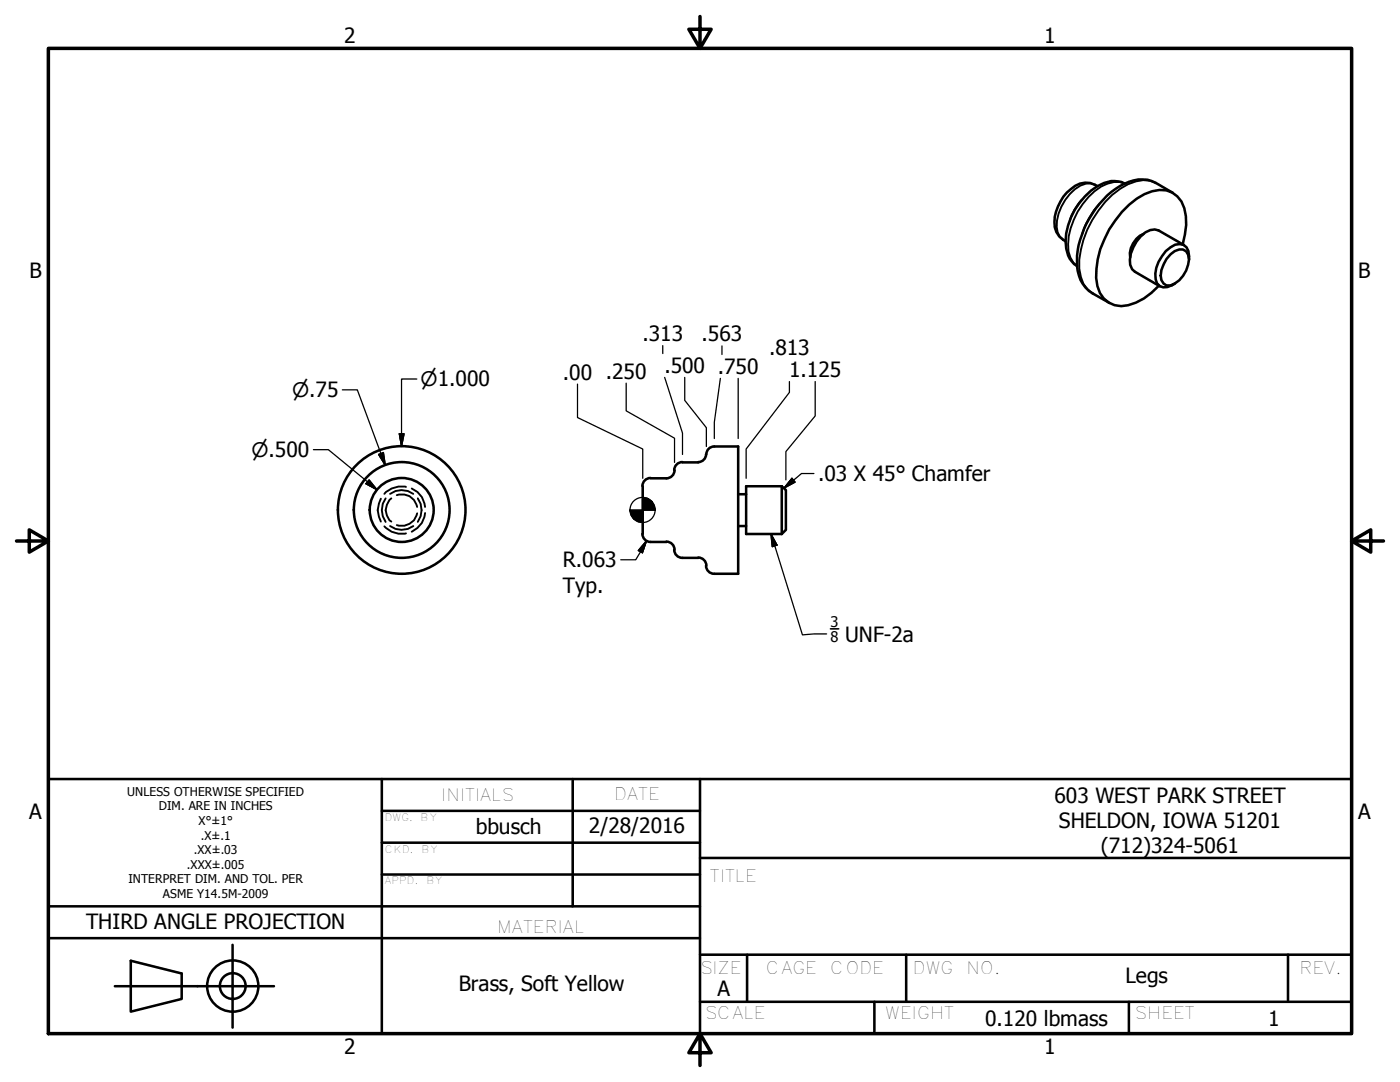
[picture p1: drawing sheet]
<svg xmlns="http://www.w3.org/2000/svg" width="279mm" height="216mm" viewBox="0 0 279 216" stroke-linecap="round" stroke-linejoin="round" font-family="sans-serif">
<!-- layer: Visible (ANSI) -->
<g fill="none" stroke="#000" stroke-width=".51">
<path d="M228.2 46.7a4.6 4.6 0 0 0-2.6 4.6M231.2 46a3.2 3.2 0 0 0-3.6 1.2 7.5 7.5 0 0 0-2 5.6l.3 .9 .6 .5M233.6 50.7a2.26 2.26 0 0 1 3.1-.5l.4 .6a5.5 5.5 0 0 1-1.8 5.1l-.9 .7a1.68 1.68 0 0 1-1.9 .2 1.68 1.68 0 0 1-.9-1.8 6.8 6.8 0 0 1 2-4.3zM236 48.8a11.6 11.6 0 0 0-.2-8.6 4.8 4.8 0 0 0-5.9-2 13.9 13.9 0 0 0-7.3 5.8 18.2 18.2 0 0 0-3.8 11.4 5.5 5.5 0 0 0 3.6 5.5 7.6 7.6 0 0 0 5.9-1.3l1.5-1.2 1.5-1.4M237.3 51.8a2.79 2.79 0 0 0-1.1-3l-.8-.1a4.8 4.8 0 0 0-3.5 2.4 5.8 5.8 0 0 0-1 5.4 2.1 2.1 0 0 0 3 .4l.6-.3M128.3 97v9.6M129.8 95.4a1.62 1.62 0 0 0-1.6 1.6M134.6 93.8a1.62 1.62 0 0 1-1.6 1.6h-3.1M136.2 92.2a1.62 1.62 0 0 0-1.6 1.6M136.2 92.3h3.2M140.9 90.6a1.56 1.56 0 0 1-1.5 1.6M141 90.6a1.56 1.56 0 0 1 1.6-1.5h4.7v25.4h-4.8a1.62 1.62 0 0 1-1.6-1.6"/>
<path d="M147.3 98.6h1.6M156 97l.8 .8v7.9l-.8 .9M156 97v9.6M156 97h-7.1v9.6h7.1M67.4 101.8a12.7 12.7 0 0 1 18.7-11.3 12.7 12.7 0 0 1 1.2 21.8 12.7 12.7 0 0 1-19.8-9.2l-.1-1.3M70.6 101.8a9.6 9.6 0 0 1 14-8.5 9.6 9.6 0 0 1 1 16.3 9.6 9.6 0 0 1-14.9-6.6l-.1-1.2M128.2 106.5a1.62 1.62 0 0 0 1.6 1.6M129.9 108.1h3.1M133 108.1a1.62 1.62 0 0 1 1.6 1.6M134.6 109.7a1.62 1.62 0 0 0 1.6 1.6M136.2 111.3h3.2M139.4 111.3a1.62 1.62 0 0 1 1.6 1.6"/>
<path d="M147.3 105h1.6"/>
<circle cx="80.2" cy="101.8" r="6.4"/>
</g>
<!-- layer: Hidden (ANSI) -->
<path d="M76 99.5a4.4 4.4 0 0 0 0 4.6M77 99.4a4 4 0 0 0 0 4.7M77.9 98.6a3.9 3.9 0 0 1 4.6 0M78.1 99.4a2.92 2.92 0 0 0 0 4.7M79.2 98.8a3 3 0 0 1 4 2.4M81 97.2a4.5 4.5 0 0 0-4.3 1.4M82.2 97.5a4.3 4.3 0 0 1 2.6 3.7M83.4 99.4a4 4 0 0 1 0 4.7M76.7 105a4.5 4.5 0 0 0 4.3 1.4M77.9 105a3.9 3.9 0 0 0 4.6 0M83.2 102.4a3.1 3.1 0 0 1-4 2.4M84.8 102.4a4.5 4.5 0 0 1-2.6 3.7" fill="none" stroke="#000" stroke-width=".38"/>
<!-- layer: Visible Narrow (ANSI) -->
<path d="M215.9 39.8a10.9 10.9 0 0 0-2.4 4.3M218.6 36.9a3.6 3.6 0 0 0-4 .8 10 10 0 0 0-3.7 7.6l.2 1.1 .4 .8 .7 .7M224.5 36.6a5.1 5.1 0 0 0-4.7 .6 14.5 14.5 0 0 0-6.6 13l.4 1.2 .6 1 .7 .7M230.7 36.5a6 6 0 0 0-5.6 .3 18.7 18.7 0 0 0-8.9 11.1 11.9 11.9 0 0 0 0 8.7l.8 1.1 1.1 .8M219.5 40.6a15.7 15.7 0 0 0-3.5 6.1" fill="none" stroke="#000" stroke-width=".38"/>
<path d="M219 37.1a4.1 4.1 0 0 0-5.3 .6 8.8 8.8 0 0 0-3.2 7.6 3.8 3.8 0 0 0 2.2 2.8M224.5 36.6a5.4 5.4 0 0 0-5.5 .5 13.4 13.4 0 0 0-6.2 12.5 4.7 4.7 0 0 0 2.1 3.5M234.1 38.5l-3.4-2a7 7 0 0 0-7.1 .6 18.8 18.8 0 0 0-8.7 15 6.8 6.8 0 0 0 3.2 6.4l3.3 2M226.5 54.2l5 3M231.2 46l5.1 2.9" fill="none" stroke="#000" stroke-width=".51"/>
<!-- layer: Border (ANSI) -->
<path d="M9.7 9.7h260v196.5h-260zM139.7 3.3v6.4l-2.2-3.9h4.4l-2.2 3.9M3.3 107.9h6.4l-3.9-2.2v4.5l3.9-2.3M269.7 107.9l3.9 2.3v-4.5l-3.9 2.2h6.4M139.7 206.2l2.2 3.9h-4.4l2.2-3.9v6.4" fill="none" stroke="#000" stroke-width=".7"/>
<!-- layer: Title (ANSI) -->
<g fill="none" stroke="#000" stroke-width=".51">
<path d="M76.2 155.4h-66.5v50.8h66.5M76.2 155.4h193.5v50.8h-193.5zM114.3 155.4v25.4M139.7 155.4v50.8M76.2 174.5h63.5M76.2 168.1h63.5M76.2 161.8h63.5M139.7 171.2h130M9.7 187.2h130M9.7 180.8h130M22.9 196.8h31.8M26.1 191.7l10.2 2.5v5.1l-10.2 2.6z"/>
<path d="M46.4 188.5v16.5M139.7 199.9h130M139.7 190.5h130M149.1 190.5v9.4M174.5 199.9v6.3M180.8 190.5v9.4M225.3 199.9v6.3M257 190.5v9.4"/>
<circle cx="46.4" cy="196.8" r="5.1"/>
<circle cx="46.5" cy="196.8" r="2.57"/>
</g>
<!-- layer: Dimension (ANSI) -->
<g fill="none" stroke="#000" stroke-width=".25">
<path d="M68.3 77.8h3l5.6 15M83.2 75.6h-3.1v13.5M115.3 76.6v6.7l13 6.3v5.8M125 76.5v5.5l9.6 5.4v4.9M132.3 69v1.5M132.7 75.3l3.5 11.1v4.3M136.7 75.3v4.6l4.3 5.4v3.8M143.8 75.5l-1.2 8.8v3.2M144.1 69v1.7M147.3 75.5v12M157.5 76.1v2.2l-8.6 11.3v5.8M162.7 76.1v6.9l-5.9 7.1v5.7"/>
<path d="M62.5 89.7h3l9.7 8M73.7 95.8l1.5 1.9-2.2-1.2zM75.6 90.7l.9-.4 .4 2.5zM79.7 86.6h.9l-.5 2.5zM129 107.9l-.8 2.4-.8-.4zM129 107.9l-2.1 3.8h-3"/>
<circle cx="128.2" cy="101.8" r="2.51"/>
</g>
<g fill="#000" stroke="#000" stroke-width=".25">
<path d="M73 96.5l2.2 1.2zM73.7 95.8l1.5 1.9-2.2-1.2zM75.6 90.7l1.3 2.1zM75.6 90.7l.9-.4 .4 2.5zM79.7 86.6l.4 2.5zM79.7 86.6h.9l-.5 2.5zM125.7 101.8l.8 1.8-.6-.9zM125.7 101.8l1.6 2.3-.8-.5zM125.7 101.8l2.6 2.5-1-.2zM129 107.9l-.8 2.4zM129 107.9l-.8 2.4-.8-.4zM128.3 101.8h2.4z"/>
<path d="M128.3 99.3l2.4 2.5h-2.4zM128.3 99.3v5zM125.7 101.8h2.6v2.5zM125.7 101.8h2.6zM130 100l.6 .8 .1 1zM129.2 99.4l.8 .6 .7 1.8zM128.3 99.3l.9 .1 1.5 2.4z"/>
</g>
<!-- layer: Symbol (ANSI) -->
<path d="M158.1 95.4l.6 .8-2.2 1.2zM162.4 94.5h-2.4l-3.5 2.9M153.9 106.6l1.2 2.2-1 .3zM153.9 106.6l6.2 20.1 2.3-.2h2.6" fill="none" stroke="#000" stroke-width=".25"/>
<path d="M158.1 95.4l-1.6 2zM158.1 95.4l.6 .8-2.2 1.2zM153.9 106.6l1.2 2.2zM153.9 106.6l1.2 2.2-1 .3z" fill="#000" stroke="#000" stroke-width=".25"/>
<path d="M165.7 125.5h1.7" fill="none" stroke="#000" stroke-width=".32"/>
<g font-size="4.2">
<text x="68.7" y="8.6">2</text>
<text x="208.4" y="8.6">1</text>
<text x="5.9" y="55.5">B</text>
<text x="271.1" y="55.5">B</text>
<text x="128.2" y="68.1">.313</text>
<text x="140" y="68.1">.563</text>
<text x="153.5" y="70.8">.813</text>
<text x="112.3" y="75.8">.00 .250</text>
<text x="132.6" y="74.5">.500 .750</text>
<text x="157.5" y="75.2">1.125</text>
<text x="163.3" y="96">.03 X 45° Chamfer</text>
<text x="112.3" y="113.2">R.063</text>
<text x="112.3" y="118.3">Typ.</text>
<text x="168.7" y="128">UNF-2a</text>
<text x="210.4" y="160.2">603 WEST PARK STREET</text>
<text x="5.8" y="163.4">A</text>
<text x="94.9" y="166.5">bbusch</text>
<text x="117.5" y="166.2">2/28/2016</text>
<text x="211.3" y="165.2">SHELDON, IOWA 51201</text>
<text x="271" y="163.4">A</text>
<text x="219.7" y="170.2">(712)324-5061</text>
<text x="17.2" y="185.4">THIRD ANGLE PROJECTION</text>
<text x="91.6" y="197.8">Brass, Soft Yellow</text>
<text x="224.6" y="196.2">Legs</text>
<text x="143.2" y="198.8">A</text>
<text x="196.6" y="204.7">0.120 lbmass</text>
<text x="253.1" y="204.7">1</text>
<text x="68.7" y="210.3">2</text>
<text x="208.4" y="210.3">1</text>
</g>
<g font-size="4">
<text x="83.9" y="77.1">⌀1.000</text>
<text x="58.3" y="79.2">⌀.75</text>
<text x="50.2" y="91.2">⌀.500</text>
</g>
<g font-size="3.4">
<text x="88.1" y="159.8">INITIALS</text>
<text x="122.6" y="159.7">DATE</text>
<text x="141.7" y="176">TITLE</text>
<text x="99.2" y="186.1">MATERIAL</text>
<text x="139.7" y="194.3">SIZE</text>
<text x="152.8" y="194.3">CAGE</text>
<text x="165.7" y="194.3">CODE</text>
<text x="182.2" y="194.3">DWG</text>
<text x="192.9" y="194.3">NO.</text>
<text x="259.3" y="194.3">REV.</text>
<text x="140.7" y="203.4">SCALE</text>
<text x="176.7" y="203.4">WEIGHT</text>
<text x="226.4" y="203.4">SHEET</text>
</g>
<g font-size="2.9">
<text x="165.7" y="125.1">3</text>
<text x="165.7" y="128">8</text>
</g>
<g font-size="2.4">
<text x="25.4" y="158.8">UNLESS OTHERWISE SPECIFIED</text>
<text x="31.7" y="161.7">DIM. ARE IN INCHES</text>
<text x="39.6" y="164.6">X°±1°</text>
<text x="40.1" y="167.5">.X±.1</text>
<text x="37.3" y="173.4">.XXX±.005</text>
<text x="38.7" y="170.4">.XX±.03</text>
<text x="25.7" y="176.3">INTERPRET DIM. AND TOL. PER</text>
<text x="32.5" y="179.3">ASME Y14.5M-2009</text>
</g>
<g font-size="2">
<text x="76.8" y="163.8">DWG.</text>
<text x="83.9" y="163.8">BY</text>
<text x="76.8" y="170.1">CKD.</text>
<text x="84.1" y="170.1">BY</text>
<text x="76.8" y="176.5">APPD.</text>
<text x="85.1" y="176.5">BY</text>
</g>
</svg>
